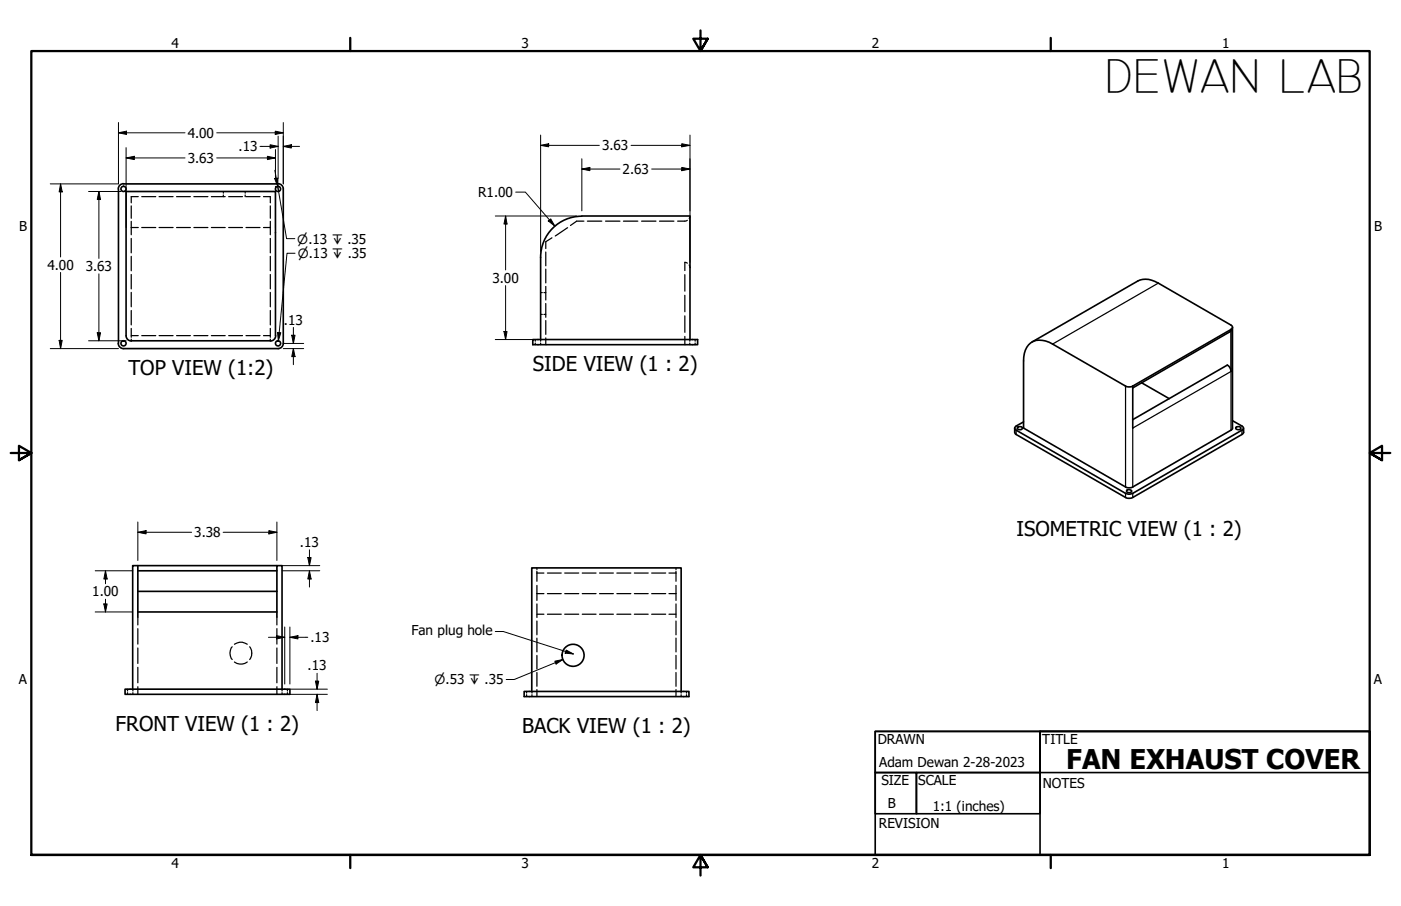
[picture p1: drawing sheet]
<svg xmlns="http://www.w3.org/2000/svg" width="432mm" height="279mm" viewBox="0 0 432 279" stroke-linecap="round" stroke-linejoin="round" font-family="sans-serif">
<!-- layer: Hidden (ANSI) -->
<g fill="none" stroke="#000" stroke-width=".38">
<path d="M68.8 59.1v.5M75.6 59.1v.5M40.4 63.5v3.8M40.4 68.3v4.1M40.4 73.5v4.5M40.4 79.1v4.4M40.4 70.2h2.2M42.6 60.6h-2.2v1.9M43.7 70.2h4.3M43.7 60.6h4.3M49 70.2h4.3M49 60.6h4.3"/>
<path d="M54.4 70.2h4.3M54.4 60.6h4.3M59.8 70.2h4.3M59.8 60.6h4.3M65.2 70.2h4.2M65.2 60.6h4.2M68.8 60.1v.5M70.5 70.2h4.2M70.5 60.6h4.2M75.6 60.1v.5M75.8 70.2h4.3M75.8 60.6h4.3"/>
<path d="M81.2 60.6h2.1v1.9M83.3 68.3v1.9h-2.1M83.3 63.5v3.8M83.3 70.2v2.2M83.3 73.5v4.5M83.3 79.1v4.4M168.2 77.7v4.3M170.1 73.3l-1.9 1.2v2.1M174.9 70.2l-3.8 2.6M180 68.2h-2.3l-1.9 1.3M181 68.2h4.5M186.6 68.2h4.5"/>
<path d="M192.2 68.2h4.4M197.7 68.2h4.5M203.3 68.2h4.4M211.8 67.9l-.7 .3h-2.2M212.7 66.6l-.3 .8M40.4 84.6v4.5M40.4 90.2v4.4M40.4 95.8v4.4M83.3 84.6v4.5M83.3 90.2v4.4M83.3 95.8v4.4M166.6 97h.5"/>
<path d="M166.6 90.2h.5M167.6 97h.6M167.6 90.2h.6M168.2 83v4.2M168.2 88.3v4.2M168.2 93.6v4.3M168.2 98.9v4.2M211.1 84.7v5.1M211.1 91.1v5M211.1 97.4v5.1M211.8 81.2l-.7-.3v2.5M212.4 81.7l.3 .8"/>
<path d="M40.4 101.3v2.7M40.4 104.6v.5M40.4 103.5h2.2M43.7 103.5h4.3M49 103.5h4.3M54.4 103.5h4.3M59.8 103.5h4.3M65.2 103.5h4.2M70.5 103.5h4.2M75.8 103.5h4.3M81.2 103.5h2.1M83.3 101.3v2.7"/>
<path d="M83.3 104.6v.5M165 104.7v.5M165 105.8v.5M166.6 104.7v.5M166.6 105.8v.5M168.2 104.2v2.1M211.1 103.8v2.5M212.6 104.7v.5M212.6 105.8v.5M214.2 104.7v.5M214.2 105.8v.5M165.5 175.1v.5"/>
<path d="M165.5 176.1v3.2M165.5 176.7h2.1M168.7 176.7h4.3M174.1 176.7h4.3M179.5 176.7h4.2M184.8 176.7h4.2M190.1 176.7h4.3M195.5 176.7h4.3M200.9 176.7h4.3M206.2 176.7h2.1M208.3 175.1v.5M208.3 176.1v3.2"/>
<path d="M42.5 190.3v2.4M42.5 193.9v4.7M42.5 199.8v4.8M71.6 199.5a3.1 3.1 0 0 0 0 3.9M72.3 198.7v-.1a3.3 3.3 0 0 1 3.9 .1M77 199.5a3.4 3.4 0 0 1 0 3.9M85.3 190.3v2.4M85.3 193.9v4.7M85.3 199.8v4.8M165.5 180.5v4.7M165.5 186.2v4.2M165.5 191.5v4.3"/>
<path d="M165.5 196.8v4.2M165.5 183.1h2.1M165.5 189.4h2.1M168.7 183.1h4.3M168.7 189.4h4.3M174.1 183.1h4.3M174.1 189.4h4.3M179.5 183.1h4.2M179.5 189.4h4.2M184.8 183.1h4.2M184.8 189.4h4.2M190.1 183.1h4.3"/>
<path d="M190.1 189.4h4.3M195.5 183.1h4.3M195.5 189.4h4.3M200.9 183.1h4.3M200.9 189.4h4.3M206.2 183.1h2.1M206.2 189.4h2.1M208.3 180.5v4.7M208.3 186.2v4.2M208.3 191.5v4.3M208.3 196.8v4.2M39.3 212.5v.6"/>
<path d="M39.3 213.6v.5M41 212.5v.6M41 213.6v.5M42.5 205.8v4.8M42.5 211.8v2.3M72.3 204.2a3.3 3.3 0 0 0 3.9 0M85.3 205.8v4.8M85.3 211.8v2.3M86.9 212.5v.6M86.9 213.6v.5M88.6 212.5v.6M88.6 213.6v.5"/>
<path d="M162.3 213.2v.5M162.3 214.2v.6M164 213.2v.5M164 214.2v.6M165.5 202.1v4.2M165.5 207.4v4.2M165.5 212.7v2.1M208.3 202.1v4.2M208.3 207.4v4.2M208.3 212.7v2.1M209.9 213.2v.5M209.9 214.2v.6"/>
<path d="M211.6 213.2v.5M211.6 214.2v.6"/>
</g>
<!-- layer: Visible (ANSI) -->
<g fill="none" stroke="#000" stroke-width=".51">
<path d="M36.5 58.3v47.6M38.1 56.6l-1.2 .5-.5 1.2M38.1 56.7h47.6M85.7 56.6l1.1 .5 .5 1.2M87.3 58.3v47.6M166.6 79.3v25.4M179.3 66.7a12.7 12.7 0 0 0-12.7 12.6M179.3 66.6h33.4v38.1M36.4 105.9l.5 1.1 1.2 .5h47.6M38.9 103.5l.4 1.2 1.2 .5M38.9 103.5v-44.4h46v44.4M40.4 105.1h42.9"/>
<path d="M85 103.5l-.5 1.2-1.2 .5M87.3 105.9l-.5 1.1-1.1 .5M164.2 104.7h50.8v1.6h-50.8zM349.1 119.1v12.9M351.9 118l8.5 4.9M379.4 101.6l-.3 .7-30 17.3M379.4 101.6a.71 .71 0 0 0 .5-.7 .71 .71 0 0 0-.5-.6l-22.4-13a6.5 6.5 0 0 0-6.4-.6l-32.5 18.8M379.4 101.6v13l-.4-1.4-.7-.6-29.2 16.8M379.4 101.6l-30.3 17.5M379.9 100.9v31.4l-31.2 18.1h-1l-.8-.2-31.4-18.2v-20.7a5.5 5.5 0 0 1 4.7-6.4 7.6 7.6 0 0 1 4.2 1.2l22.5 13 .8 .2 1.4-.2M312.7 132v1.3l.5 .7 33.7 19.4 .8 .3 1.4-.3 33.7-19.4 .5-.7v-1.3M313.8 131.7l.3-.1a.78 .78 0 0 1 1.1 .5 1.03 1.03 0 0 1-1.7 0z"/>
<path d="M379.9 129.7l2.9 1.7a.7 .7 0 0 1 .3 1.1l-34 19.6-.9 .3-1.3-.3-34-19.6a.64 .64 0 0 1 .3-1.1l2.3-1.3M380.9 131.9l.5-.3a.75 .75 0 0 1 1.1 .5 .86 .86 0 0 1-.9 .4 .86 .86 0 0 1-.7-.6zM347.2 151.3a.95 .95 0 0 1 1.6 .2 .86 .86 0 0 1-.9 .4 .86 .86 0 0 1-.7-.6zM42.5 174.4h42.8M42.5 176h42.8M42.5 190.3v-15.9h-1.6v38.1M42.5 188.7h42.8M42.5 182.4h42.8M85.3 190.3v-15.9h1.6v38.1M38.5 212.5h50.8v1.6h-50.8zM161.5 213.2h50.8v1.6h-50.8zM163.9 213.2v-38.1h46v38.1"/>
<circle cx="38.1" cy="58.3" r=".79"/>
<circle cx="85.7" cy="58.3" r=".79"/>
<circle cx="38.1" cy="105.9" r=".79"/>
<circle cx="85.7" cy="105.9" r=".79"/>
<circle cx="176.6" cy="202.1" r="3.4"/>
</g>
<!-- layer: Visible Narrow (ANSI) -->
<path d="M357 87.3l-32.6 18.8M346.9 119.1v31.1M313.2 132.7v1.3M379.4 132.7v-18.1l-30.3 17.4v18.2M382.8 132.7v1.3M346.9 152.1v1.3M349.1 152.1v1.3" fill="none" stroke="#000" stroke-width=".38"/>
<!-- layer: Border (ANSI) -->
<path d="M107.9 11.7v4M215.9 9.4v6.3l-2.2-3.8h4.4l-2.2 3.8 2.2-3.8M323.8 11.7v4M3.3 139.7h6.4l-3.9-2.2v4.4l3.9-2.2-3.9 2.2M428.5 139.7h-6.4l3.9-2.2v4.4l-3.9-2.2 3.9 2.2M9.7 263.7v-248h412.4v248h-412.4h412.4M107.9 263.7v4M218.1 267.5l-2.2-3.8 2.2 3.8h-4.4l2.2-3.8v6.3M323.8 263.7v4" fill="none" stroke="#000" stroke-width=".7"/>
<!-- layer: Title (ANSI) -->
<path d="M269.7 238.3h12.7v12.7h-12.7zM269.7 225.6v12.7h50.8v-12.7h101.6v12.7h-101.6v-12.7zM269.7 225.6h152.4v38.1h-152.4zM282.4 238.3h38.1v12.7h-38.1zM320.5 225.6h101.6v38.1h-101.6z" fill="none" stroke="#000" stroke-width=".51"/>
<!-- layer: Dimension (ANSI) -->
<g fill="none" stroke="#000" stroke-width=".31">
<path d="M36.5 37.8v18.9h-21M87.3 37.8v18.9M18.7 56.7l.5 2.5h-1zM18.7 56.7v22.5M27.3 59.1h10M30.5 59.1l.5 2.4h-1zM30.5 59.1v20.6M36.5 41l2.5-.6v1.1zM36.5 41h20.5M38.9 48.7l2.5-.5v1zM38.9 48.7h18.1M38.9 45.5v24.7"/>
<path d="M66.8 41h20.5M66.8 48.7h18.1M80.1 45.1h5.6M82.4 48.2l2.5 .5-2.5 .5zM83.2 44.6l2.5 .5-2.5 .6zM84.8 40.4l2.5 .6-2.5 .5zM84.9 46.1v9M84.9 57.5v12.7M85.7 42v13M87.3 45.1l2.5-.5v1.1zM87.3 45.1h5M158.9 59.2h3l9.1 10.5"/>
<path d="M166.6 44.8l2.5-.5v1zM166.6 44.8h18.1M166.6 41.7v36M179.3 52.1l2.5-.5v1zM179.3 52.1h11.8M179.3 49v16M194.5 44.8h18.2M200.9 52.1h11.8M210.1 51.6l2.6 .5-2.6 .5zM210.1 44.3l2.6 .5-2.6 .5zM212.7 41.7v39.2M152.7 66.6h25"/>
<path d="M155.8 66.6l.5 2.5h-1zM155.8 66.6v16.6M169 68.1l.7-.6 1.3 2.2zM18.7 84v23.5M30.5 84.5v20.6M155.8 88.1v16.6M15.5 107.5h21M18.2 105h1l-.5 2.5zM27.3 105.1h11.6M30 102.6h1l-.5 2.5zM87.3 107.5h6.3M87.3 105.9h6.3"/>
<path d="M89.9 103.4h1l-.5 2.5zM90.4 107.5l.5 2.5h-1zM90.4 101v4.9M90.4 107.5v5M152.7 104.7h11.5M155.3 102.2h1l-.5 2.5zM29.3 176h11.6M32.5 176l.5 2.6h-1zM32.5 176v4M42.5 164.1l2.5-.5v1.1zM42.5 164.1h16.6M42.5 161v11.8"/>
<path d="M68.8 164.1h16.5M82.9 163.6l2.4 .5-2.4 .6zM85.3 161v11.8M86.9 174.4h11.7M86.9 176h11.7M94.9 172h1l-.5 2.4zM95.4 176l.5 2.6h-1zM95.4 169.5v4.9M95.4 176v5M29.3 188.7h11.6M32 186.2h1l-.5 2.5zM32.5 184.8v3.9"/>
<path d="M82.7 196.5h5.1M85.2 196l2.6 .5-2.6 .5zM87.8 193.4v17.5M89.3 196.5l2.5-.5v1zM89.3 196.5h5.6M89.3 193.4v17.5M86.9 214.1h14M89.3 212.5h11.6M97.2 210.1h1l-.5 2.4zM97.7 214.1l.5 2.6h-1zM97.7 207.6v4.9M97.7 214.1v5"/>
</g>
<g fill="#000">
<path d="M18.7 56.7l.5 2.5h-1z" fill-rule="evenodd"/>
<path d="M36.5 41l2.5-.6v1.1z" fill-rule="evenodd"/>
<path d="M38.9 48.7l2.5-.5v1z" fill-rule="evenodd"/>
<path d="M82.4 48.2l2.5 .5-2.5 .5z" fill-rule="evenodd"/>
<path d="M83.2 44.6l2.5 .5-2.5 .6z" fill-rule="evenodd"/>
<path d="M84.8 40.4l2.5 .6-2.5 .5z" fill-rule="evenodd"/>
<path d="M87.3 45.1l2.5-.5v1.1z" fill-rule="evenodd"/>
<path d="M166.6 44.8l2.5-.5v1z" fill-rule="evenodd"/>
<path d="M179.3 52.1l2.5-.5v1z" fill-rule="evenodd"/>
<path d="M210.1 51.6l2.6 .5-2.6 .5z" fill-rule="evenodd"/>
<path d="M210.1 44.3l2.6 .5-2.6 .5z" fill-rule="evenodd"/>
<path d="M30.5 59.1l.5 2.4h-1z" fill-rule="evenodd"/>
<path d="M155.8 66.6l.5 2.5h-1z" fill-rule="evenodd"/>
<path d="M169 68.1l.7-.6 1.3 2.2z" fill-rule="evenodd"/>
<path d="M18.2 105h1l-.5 2.5z" fill-rule="evenodd"/>
<path d="M30 102.6h1l-.5 2.5z" fill-rule="evenodd"/>
<path d="M89.9 103.4h1l-.5 2.5z" fill-rule="evenodd"/>
<path d="M90.4 107.5l.5 2.5h-1z" fill-rule="evenodd"/>
<path d="M155.3 102.2h1l-.5 2.5z" fill-rule="evenodd"/>
<path d="M32.5 176l.5 2.6h-1z" fill-rule="evenodd"/>
<path d="M42.5 164.1l2.5-.5v1.1z" fill-rule="evenodd"/>
<path d="M82.9 163.6l2.4 .5-2.4 .6z" fill-rule="evenodd"/>
<path d="M94.9 172h1l-.5 2.4z" fill-rule="evenodd"/>
<path d="M95.4 176l.5 2.6h-1z" fill-rule="evenodd"/>
<path d="M32 186.2h1l-.5 2.5z" fill-rule="evenodd"/>
<path d="M85.2 196l2.6 .5-2.6 .5z" fill-rule="evenodd"/>
<path d="M89.3 196.5l2.5-.5v1z" fill-rule="evenodd"/>
<path d="M97.2 210.1h1l-.5 2.4z" fill-rule="evenodd"/>
<path d="M97.7 214.1l.5 2.6h-1z" fill-rule="evenodd"/>
</g>
<!-- layer: Symbol (ANSI) -->
<path d="M84.6 55.1l1.1-.2-.1 2.6zM84.7 52.5l.9 5M85.6 57.5l2.7 16.1h2.6M85.6 57.5l.3 1.6M90.9 78.1h-2.4l-2.7 27M85.5 102.6h1.1l-.8 2.5zM152.7 194.8h2.4l21.6 6.9M171 203.9l2.5-.5-2.1 1.4zM173.5 203.4l-15 6.1h-2.5M174.5 200.5l2.2 1.2-2.5-.3z" fill="none" stroke="#000" stroke-width=".31"/>
<g fill="#000">
<path d="M84.6 55.1l1.1-.2-.1 2.6z" fill-rule="evenodd"/>
<path d="M85.5 102.6h1.1l-.8 2.5z" fill-rule="evenodd"/>
<path d="M171 203.9l2.5-.5-2.1 1.4z" fill-rule="evenodd"/>
<path d="M174.5 200.5l2.2 1.2-2.5-.3z" fill-rule="evenodd"/>
</g>
<text font-size="14.7" x="340.7" y="28.4">DEWAN LAB</text>
<text font-size="8.4" x="328.6" y="237.1">FAN EXHAUST COVER</text>
<g font-size="6.3">
<text x="39.6" y="115.5">TOP VIEW (1:2)</text>
<text x="164.3" y="114.3">SIDE VIEW (1 : 2)</text>
<text x="313.3" y="165.4">ISOMETRIC VIEW (1 : 2)</text>
<text x="35.6" y="225.4">FRONT VIEW (1 : 2)</text>
<text x="160.9" y="226.1">BACK VIEW (1 : 2)</text>
</g>
<g font-size="4.2">
<text x="52.8" y="14.7">4</text>
<text x="160.8" y="14.7">3</text>
<text x="268.7" y="14.7">2</text>
<text x="376.7" y="14.7">1</text>
<text x="57.8" y="42.5">4.00</text>
<text x="73.5" y="46.7">.13</text>
<text x="185.5" y="46.4">3.63</text>
<text x="57.8" y="50.2">3.63</text>
<text x="191.9" y="53.7">2.63</text>
<text x="147.4" y="60.8">R1.00</text>
<text x="5.9" y="71.4">B</text>
<text x="423.5" y="71.4">B</text>
<text x="14.6" y="83.1">4.00</text>
<text x="26.4" y="83.6">3.63</text>
<text x="151.8" y="87.2">3.00</text>
<text x="87.5" y="100.1">.13</text>
<text x="59.9" y="165.7">3.38</text>
<text x="92.5" y="168.7">.13</text>
<text x="28.4" y="183.9">1.00</text>
<text x="126.8" y="195.9">Fan plug hole</text>
<text x="95.7" y="198.1">.13</text>
<text x="94.8" y="206.8">.13</text>
<text x="5.8" y="211.1">A</text>
<text x="423.4" y="211.1">A</text>
<text x="270.5" y="229.4">DRAWN</text>
<text x="321.2" y="229.4">TITLE</text>
<text x="271" y="236.5">Adam Dewan 2-28-2023</text>
<text x="271.7" y="242.1">SIZE</text>
<text x="283" y="241.9">SCALE</text>
<text x="321.4" y="243.1">NOTES</text>
<text x="273.7" y="249.2">B</text>
<text x="287.5" y="250">1:1 (inches)</text>
<text x="270.9" y="255.3">REVISION</text>
<text x="52.8" y="267.7">4</text>
<text x="160.8" y="267.7">3</text>
<text x="268.7" y="267.7">2</text>
<text x="376.7" y="267.7">1</text>
</g>
<g font-size="3.9">
<text x="91.6" y="75.1">⌀.13 ↧ .35</text>
<text x="91.8" y="79.6">⌀.13 ↧ .35</text>
<text x="133.9" y="211.1">⌀.53 ↧ .35</text>
</g>
</svg>
